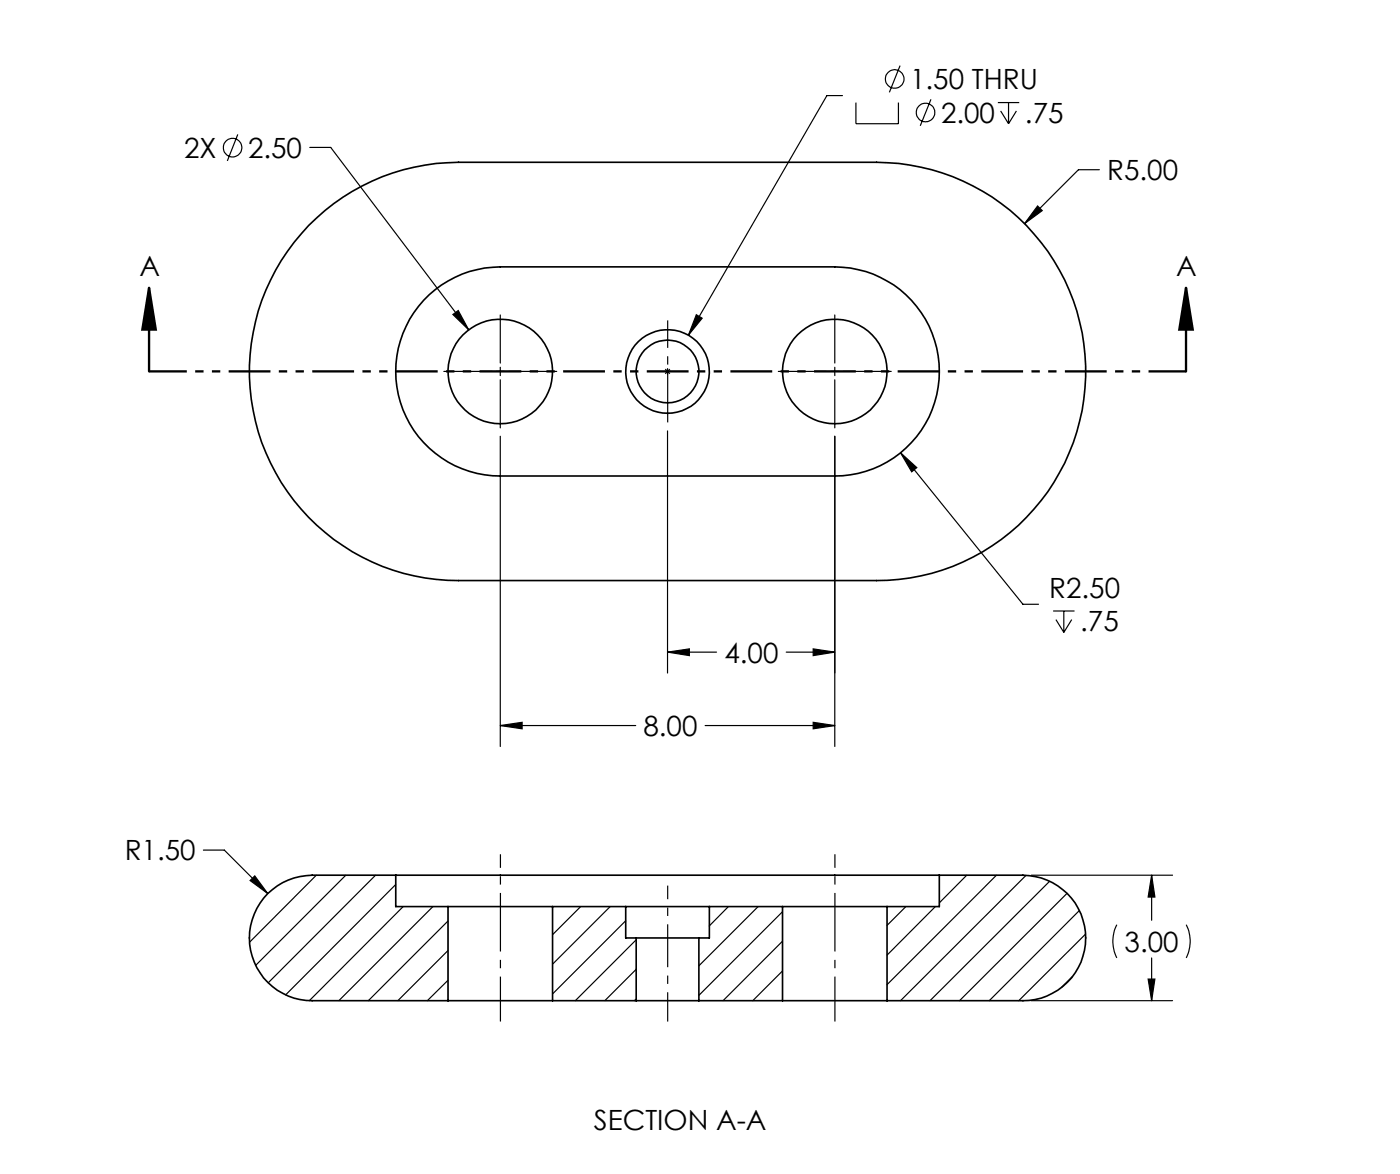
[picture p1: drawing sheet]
<svg xmlns="http://www.w3.org/2000/svg" width="213mm" height="178mm" viewBox="0 0 213 178" stroke-linecap="round" stroke-linejoin="round" font-family="sans-serif">
<g fill="none" stroke="#000" stroke-width=".25">
<path d="M46.9 34.2a32 32 0 0 1 22.7-9.6h63.5a31.8 31.8 0 0 1 31.8 31.8 31.8 31.8 0 0 1-31.8 31.7h-63.5a31.8 31.8 0 0 1-29.2-19.4 31.8 31.8 0 0 1 6.5-34.5zM64.3 45.6a16.1 16.1 0 0 1 11.7-5.1h50.8a15.9 15.9 0 0 1 15.9 15.9 15.9 15.9 0 0 1-15.9 15.9h-50.8a15.9 15.9 0 0 1-14.6-9.6 15.9 15.9 0 0 1 2.9-17.1zM60.1 132.9h-12.7a9.5 9.5 0 0 0-9.5 9.5 9.5 9.5 0 0 0 9.5 9.5h20.6M60.1 132.9h82.6M60.1 132.9v4.7h7.9M68 137.6h15.9M68 137.6v14.3M83.9 137.6h11.1M83.9 137.6v14.3M95 137.6h12.7M95 137.6v4.8h1.6M107.7 137.6h11.1"/>
<path d="M107.7 137.6v4.8h-1.6M118.8 137.6h15.9M118.8 137.6v14.3M134.7 137.6v14.3M142.7 132.9h12.7a9.5 9.5 0 0 1 9.5 9.5 9.5 9.5 0 0 1-9.5 9.5h-20.7M142.7 132.9v4.7h-8M68 151.9h15.9M83.9 151.9h12.7M96.6 151.9h9.5M96.6 142.4h9.5M96.6 142.4v9.5M106.1 151.9h12.7"/>
<path d="M106.1 142.4v9.5M118.8 151.9h15.9"/>
<circle cx="76" cy="56.4" r="7.9"/>
<circle cx="101.4" cy="56.4" r="4.8"/>
<circle cx="101.4" cy="56.4" r="6.4"/>
<circle cx="126.8" cy="56.4" r="7.9"/>
</g>
<g fill="none" stroke="#000" stroke-width=".18">
<path d="M127.9 14.5h-2.3l-21 36.4M130 15.6v3.2h6.4v-3.2M136.7 10l-1.6 4M141.4 15.1l-1.6 4M151.5 15.6h3.3M152 16.8l1.2 2M153.2 15.6v3.2M154.4 16.8l-1.2 2M36.1 20.4l-1.6 4M47 22.4h3.2l21 27.7M157.6 31.3l.7 .7-2.7 2zM167 25.8h-3.2l-8.2 8.2"/>
<path d="M67.4 56.4h7.3M68.8 47.7l.8-.6 1.6 3zM75.3 56.4h1.3M76 47.8v7.3M76 55.8v1.2M76 57.7v7.3M77.2 56.4h7.3M100.9 56.4h1M101 56l.7 .7M101.4 55.9v1M101.7 56l-.7 .7M105.8 47.8l.8 .5-2 2.6z"/>
<path d="M118.2 56.4h7.3M126.1 56.4h1.3M126.8 47.8v7.3M126.8 55.8v1.2M126.8 57.7v7.3M128 56.4h7.3M76 66.2v47.1M101.4 65.4v36.8M126.8 66.2v47.1M136.8 68.7l2.4 2.3-.7 .6zM136.8 68.7l18.6 23h2.3M101.4 99l3.3-.5v1z"/>
<path d="M101.4 99h7.4M119.4 99h7.4M123.5 98.5l3.3 .5-3.3 .5zM159.9 92.8h3.3M160.4 94.1l1.2 1.9M161.6 92.8v3.2M162.8 94.1l-1.2 1.9M76 110.2l3.3-.5v.9zM76 110.2h20.5M107.1 110.2h19.7M123.5 109.7l3.3 .5-3.3 .4zM30.9 129.1h3.2l6.6 6.6"/>
<path d="M38 133.7l.7-.7 2 2.7zM48 132.9l-10.1 10.1M52.5 132.9l-13.7 13.7M57 132.9l-16.3 16.3M60.1 134.3l-16.7 16.7M61.2 137.6l-14.2 14.3M65.7 137.6l-14.2 14.3M68 139.8l-12.1 12.1M88.2 137.6l-4.3 4.3M92.7 137.6l-8.8 8.8M95 139.8l-11.1 11.1M110.6 137.6l-2.9 3"/>
<path d="M115.1 137.6l-9 9M118.8 138.4l-12.7 12.7M137.6 137.6l-2.9 2.9M142.1 137.6l-7.4 7.4M146.8 132.9l-4.1 4.2M151.3 132.9l-16.6 16.6M155.8 132.9l-19 19M156.6 132.9h21.5M159.4 133.8l-18.2 18.1M162.1 135.6l-16.4 16.3M163.9 138.2l-13.7 13.7M174.9 132.9l.5 3.3h-1z"/>
<path d="M174.9 132.9v6.8M68 144.3l-7.6 7.6M68 148.8l-3.1 3.1M96.6 142.7l-9.2 9.2M96.6 147.2l-4.7 4.7M96.6 151.7l-.3 .2M118.8 142.9l-9 9M118.8 147.4l-4.5 4.5M118.8 151.9h.1M156.6 151.9h21.5M162.8 148.3l-1.6 1.6M164.9 141.8l-10.2 10.1"/>
<path d="M169.6 140.4a5.6 5.6 0 0 0 0 5M174.4 148.6h1l-.5 3.3zM174.9 145.4v6.5M180.2 140.4a5.6 5.6 0 0 1 0 5"/>
<circle cx="135.9" cy="12" r="1.41"/>
<circle cx="140.6" cy="17.1" r="1.42"/>
<circle cx="35.3" cy="22.4" r="1.42"/>
</g>
<path d="M22.6 43.7l1.1 6.3h-2.1zM22.6 43.7v12.7M180.1 43.7l1 6.3h-2zM180.1 43.7v12.7" fill="none" stroke="#000" stroke-width=".35"/>
<path d="M76 155.1v-17.5M126.8 155.1v-17.5" fill="none" stroke="#000" stroke-width=".18" stroke-dasharray="15.2 1.3 1.3 1.3" stroke-dashoffset="8.4" stroke-linecap="butt"/>
<path d="M76 137.6v-7.9M126.8 137.6v-7.9M101.4 142.4v-7.9" fill="none" stroke="#000" stroke-width=".18" stroke-dasharray="15.2 1.3 1.3 1.3" stroke-dashoffset="13.2" stroke-linecap="butt"/>
<path d="M101.4 155.1v-12.7" fill="none" stroke="#000" stroke-width=".18" stroke-dasharray="15.2 1.3 1.3 1.3" stroke-dashoffset="10.8" stroke-linecap="butt"/>
<path d="M180.1 56.4h-157.4" fill="none" stroke="#000" stroke-width=".35" stroke-dasharray="6.4 1.3 1.3 1.3 1.3 1.3" stroke-dashoffset=".6" stroke-linecap="butt"/>
<path d="M101.4 64.1v-15.5" fill="none" stroke="#000" stroke-width=".18" stroke-dasharray="15.2 1.3 1.3 1.3" stroke-dashoffset="7.7" stroke-linecap="butt"/>
<g fill="#000">
<path d="M180.1 43.7l1 6.3h-2zM22.6 43.7l1.1 6.3h-2.1z"/>
<path d="M101.4 99l3.3-.5v1zM123.5 98.5l3.3 .5-3.3 .5z"/>
<path d="M76 110.2l3.3-.5v.9zM123.5 109.7l3.3 .5-3.3 .4zM157.6 31.3l-2 2.7 2.7-2zM136.8 68.7l1.7 2.9 .7-.6zM68.8 47.7l2.4 2.4-1.6-3zM105.8 47.8l-1.2 3.1 2-2.6zM174.9 132.9l.5 3.3h-1zM174.4 148.6h1l-.5 3.3zM38.7 133l-.7 .7 2.7 2z"/>
</g>
<g font-size="4.2">
<text x="138.2" y="13.5">1.50 THRU</text>
<text x="28" y="23.9">2X</text>
<text x="37.7" y="23.9">2.50</text>
<text x="142.9" y="18.6">2.00</text>
<text x="155.7" y="18.6">.75</text>
<text x="168.1" y="27.3">R5.00</text>
<text x="21.2" y="41.9">A</text>
<text x="178.6" y="41.9">A</text>
<text x="159.3" y="90.8">R2.50</text>
<text x="164.1" y="95.8">.75</text>
<text x="110" y="100.6">4.00</text>
<text x="97.7" y="111.7">8.00</text>
<text x="18.9" y="130.6">R1.50</text>
<text x="170.8" y="144.5">3.00</text>
<text x="90.2" y="171.5">SECTION A-A</text>
</g>
</svg>
